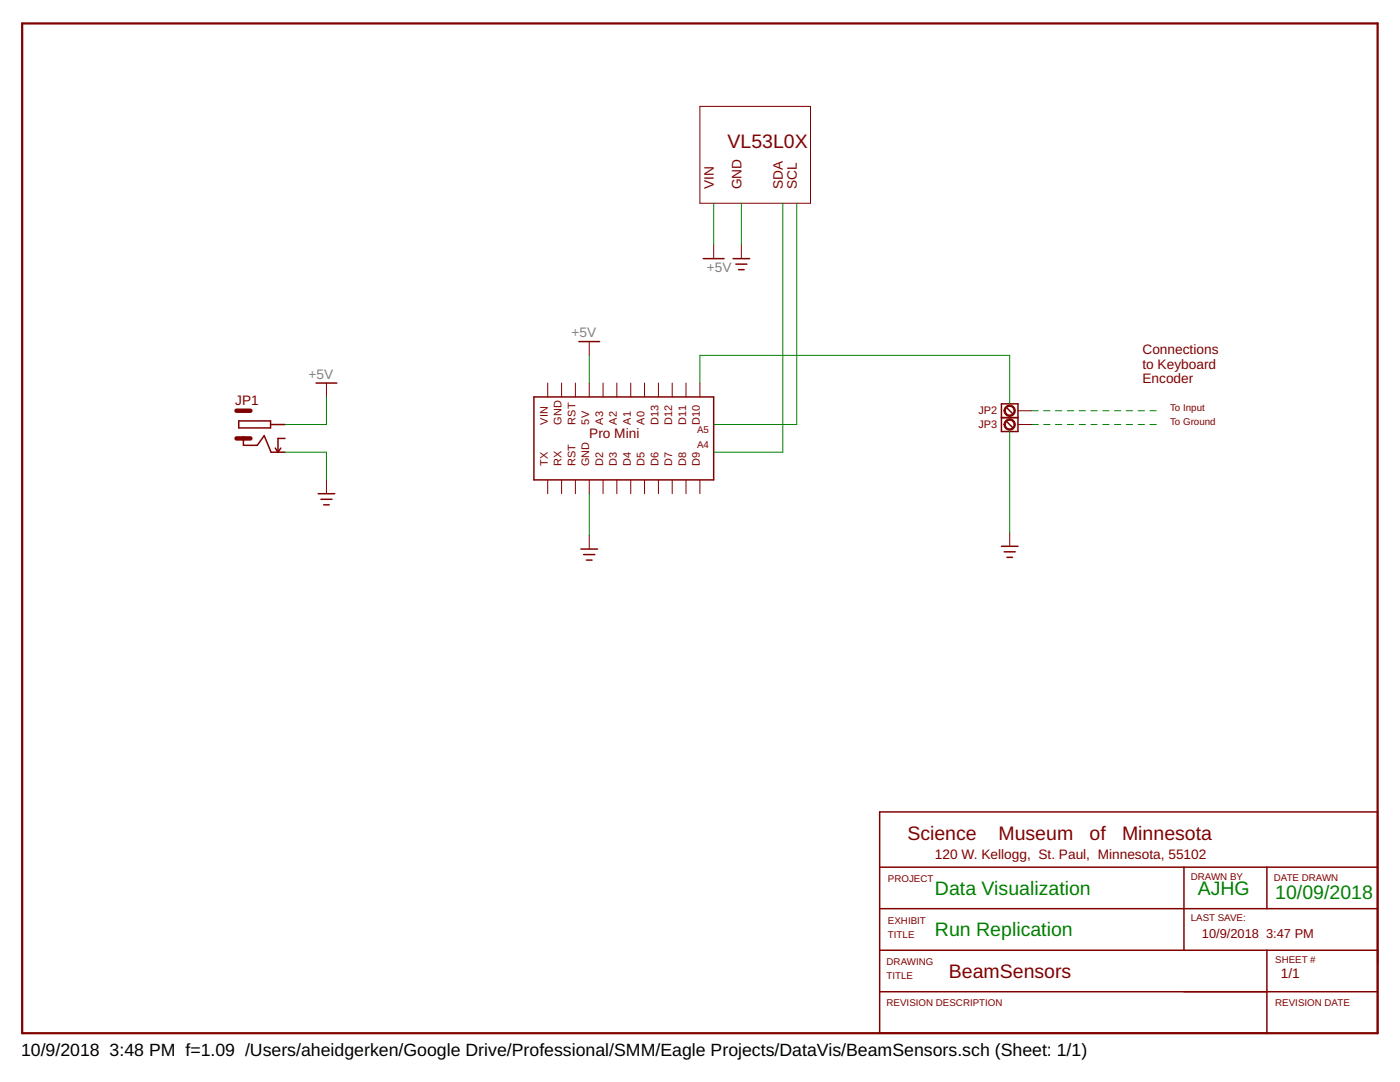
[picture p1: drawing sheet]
<svg xmlns="http://www.w3.org/2000/svg" width="279mm" height="216mm" viewBox="0 0 279 216" stroke-linecap="round" stroke-linejoin="round" font-family="sans-serif">
<g fill="none" stroke="#800000" stroke-width=".2">
<path d="M139.7 21.2h22.1v19.4h-22.1zM142.4 48.8v2.8M148 48.8v2.8M65.2 76.4v2.8M109.3 76.4v2.8M112.1 76.4v2.8M114.8 76.4v2.8M117.6 68.2v2.7M117.6 76.4v2.8M120.4 76.4v2.8M123.1 76.4v2.8M125.9 76.4v2.8"/>
<path d="M128.6 76.4v2.8M131.4 76.4v2.8M134.2 76.4v2.8M136.9 76.4v2.8M139.7 76.4v2.8M65.2 95.8v2.7M109.3 95.8v2.7M112.1 95.8v2.7M114.8 95.8v2.7M117.6 95.8v2.7M120.4 95.8v2.7M123.1 95.8v2.7"/>
<path d="M125.9 95.8v2.7M128.6 95.8v2.7M131.4 95.8v2.7M134.2 95.8v2.7M136.9 95.8v2.7M139.7 95.8v2.7M203.2 82h2.7M203.2 84.7h2.7M117.6 106.8v2.8M201.5 106.3v2.7"/>
</g>
<g fill="none" stroke="#800000" stroke-width=".3">
<path d="M140.4 51.6h4.1M146.3 51.6h3.3M146.9 52.7h2.2M147.4 53.8h1.1M63.1 76.4h4.1M106.6 79.2h35.8v16.6h-35.8zM115.5 68.2h4.2M47.6 84h6.4v1.4h-6.4zM48.6 87.5v1.4h2.8l1.3-2 1.4 3.3h2.8M54.1 84.7h2.8M54.9 89.4l.6 .8M56 89.4l-.5 .8"/>
<path d="M56.9 87.5h-1.4v2.7M63.5 98.5h3.3M64.1 99.6h2.2M199.9 83.3h3.3M199.9 80.6h3.3v5.5h-3.3zM201 81.4l1.1 1.1M201 84.2l1.1 1.1M64.6 100.7h1.1M115.9 109.6h3.4M116.5 110.7h2.2M117 111.8h1.2M199.9 109h3.3"/>
<path d="M200.4 110.1h2.2M201 111.2h1.1M175.6 173h99.3M236.3 173v16.6M252.8 173v8.3M175.6 197.9h99.3M175.6 189.6h99.3M175.6 181.3h99.3M252.8 189.6v16.6h-77.2v-44.2h99.3v44.2"/>
</g>
<path d="M4.4 4.7h270.5v201.5h-270.5z" fill="none" stroke="#800000" stroke-width=".44"/>
<path d="M47.2 82h2.8M47.2 87.5h2.8" fill="none" stroke="#800000" stroke-width=".89"/>
<g fill="#800000" stroke="#800000" stroke-width=".2">
<path d="M200.8 81.1a1.13 1.13 0 0 1 1.7 .4 1.13 1.13 0 0 1-.8 1.6 1.13 1.13 0 0 1-1.3-1.1h.2a.86 .86 0 0 1 1.2-.9 .86 .86 0 0 1 .3 1.5 .86 .86 0 0 1-1.4-.4l-.1-.2h-.2z" fill-rule="evenodd"/>
<path d="M200.8 83.9a1.13 1.13 0 0 1 1.7 .3 1.13 1.13 0 0 1-.8 1.6 1.13 1.13 0 0 1-1.3-1.1h.2a.86 .86 0 0 1 1.2-.8 .86 .86 0 0 1 .3 1.4 .86 .86 0 0 1-1.4-.3l-.1-.3h-.2z" fill-rule="evenodd"/>
</g>
<g fill="none" stroke="#008000" stroke-width=".2">
<path d="M142.4 40.6v8.2M148 40.6v8.2M156.2 40.6v49.6h-13.8M159 40.6v44.1h-16.6M65.2 79.2v5.5h-8.3M117.6 70.9v5.5M139.7 76.4v-5.5h61.8v9.7M56.9 90.2h8.3v5.6M117.6 98.5v8.3M201.5 86.1v20.2M205.9 84.7h1.3M205.9 82h1.3"/>
<path d="M208.3 84.7h1.2M208.3 82h1.2M210.6 84.7h1.3M210.6 82h1.3M213 84.7h1.3M213 82h1.3M215.3 84.7h1.3M215.3 82h1.3M217.7 84.7h1.3M217.7 82h1.3M220.1 84.7h1.2M220.1 82h1.2"/>
<path d="M222.4 84.7h1.3M222.4 82h1.3M224.8 84.7h1.2M224.8 82h1.2M227.1 84.7h1.3M227.1 82h1.3M229.5 84.7h1.3M229.5 82h1.3"/>
</g>
<g font-size="3.9" fill="#800000">
<text x="145.2" y="29.5">VL53L0X</text>
<text x="181.1" y="167.5">Science</text>
<text x="199.3" y="167.5">Museum</text>
<text x="217.4" y="167.5">of</text>
<text x="223.9" y="167.5">Minnesota</text>
<text x="189.4" y="195.1">BeamSensors</text>
</g>
<g font-size="3.9" fill="#008000">
<text x="186.6" y="178.6">Data Visualization</text>
<text x="239" y="178.6">AJHG</text>
<text x="254.5" y="179.4">10/09/2018</text>
<text x="186.6" y="186.8">Run Replication</text>
</g>
<g font-size="3.5">
<text x="4.2" y="210.7">10/9/2018</text>
<text x="21.9" y="210.7">3:48 PM f=1.09 /Users/aheidgerken/Google Drive/Professional/SMM/Eagle Projects/DataVis/BeamSensors.sch (Sheet: 1/1)</text>
</g>
<g font-size="2.7" fill="#800000">
<text x="142.4" y="37.8" transform="rotate(-90 142.4 37.8)">VIN</text>
<text x="148" y="37.8" transform="rotate(-90 148 37.8)">GND</text>
<text x="156.2" y="37.8" transform="rotate(-90 156.2 37.8)">SDA</text>
<text x="159" y="37.8" transform="rotate(-90 159 37.8)">SCL</text>
<text x="228" y="70.6">Connections</text>
<text x="228" y="73.5">to Keyboard</text>
<text x="228" y="76.4">Encoder</text>
<text x="46.9" y="80.9">JP1</text>
<text x="117.6" y="87.5">Pro Mini</text>
<text x="186.6" y="171.4">120 W. Kellogg, St. Paul, Minnesota, 55102</text>
<text x="255.6" y="195.1">1/1</text>
</g>
<g font-size="2.7" fill="#808080">
<text x="141.1" y="54.4">+5V</text>
<text x="114" y="67.3">+5V</text>
<text x="61.6" y="75.6">+5V</text>
</g>
<g font-size="2.6" fill="#800000">
<text x="239.9" y="187.1">10/9/2018</text>
<text x="252.7" y="187.1">3:47 PM</text>
</g>
<g font-size="2.2" fill="#800000">
<text x="195.3" y="82.7">JP2</text>
<text x="109.3" y="84.7" transform="rotate(-90 109.3 84.7)">VIN</text>
<text x="112.1" y="84.7" transform="rotate(-90 112.1 84.7)">GND</text>
<text x="114.8" y="84.7" transform="rotate(-90 114.8 84.7)">RST</text>
<text x="117.6" y="84.7" transform="rotate(-90 117.6 84.7)">5V</text>
<text x="120.4" y="84.7" transform="rotate(-90 120.4 84.7)">A3</text>
<text x="123.1" y="84.7" transform="rotate(-90 123.1 84.7)">A2</text>
<text x="125.9" y="84.7" transform="rotate(-90 125.9 84.7)">A1</text>
<text x="128.6" y="84.7" transform="rotate(-90 128.6 84.7)">A0</text>
<text x="131.4" y="84.7" transform="rotate(-90 131.4 84.7)">D13</text>
<text x="134.2" y="84.7" transform="rotate(-90 134.2 84.7)">D12</text>
<text x="136.9" y="84.7" transform="rotate(-90 136.9 84.7)">D11</text>
<text x="139.7" y="84.7" transform="rotate(-90 139.7 84.7)">D10</text>
<text x="195.3" y="85.4">JP3</text>
<text x="109.3" y="93" transform="rotate(-90 109.3 93)">TX</text>
<text x="112.1" y="93" transform="rotate(-90 112.1 93)">RX</text>
<text x="114.8" y="93" transform="rotate(-90 114.8 93)">RST</text>
<text x="117.6" y="93" transform="rotate(-90 117.6 93)">GND</text>
<text x="120.4" y="93" transform="rotate(-90 120.4 93)">D2</text>
<text x="123.1" y="93" transform="rotate(-90 123.1 93)">D3</text>
<text x="125.9" y="93" transform="rotate(-90 125.9 93)">D4</text>
<text x="128.6" y="93" transform="rotate(-90 128.6 93)">D5</text>
<text x="131.4" y="93" transform="rotate(-90 131.4 93)">D6</text>
<text x="134.2" y="93" transform="rotate(-90 134.2 93)">D7</text>
<text x="136.9" y="93" transform="rotate(-90 136.9 93)">D8</text>
<text x="139.7" y="93" transform="rotate(-90 139.7 93)">D9</text>
</g>
<g font-size="1.9" fill="#800000">
<text x="233.5" y="82">To Input</text>
<text x="139.1" y="86.4">A5</text>
<text x="139.1" y="89.4">A4</text>
<text x="233.5" y="84.7">To Ground</text>
<text x="177.2" y="176.1">PROJECT</text>
<text x="237.7" y="175.5">DRAWN BY</text>
<text x="254.2" y="175.8">DATE DRAWN</text>
<text x="177.2" y="184.4">EXHIBIT</text>
<text x="237.7" y="183.8">LAST SAVE:</text>
<text x="177.2" y="187.1">TITLE</text>
<text x="176.9" y="192.6">DRAWING</text>
<text x="176.9" y="195.4">TITLE</text>
<text x="254.5" y="192.1">SHEET #</text>
<text x="176.9" y="200.6">REVISION DESCRIPTION</text>
<text x="254.5" y="200.6">REVISION DATE</text>
</g>
</svg>
